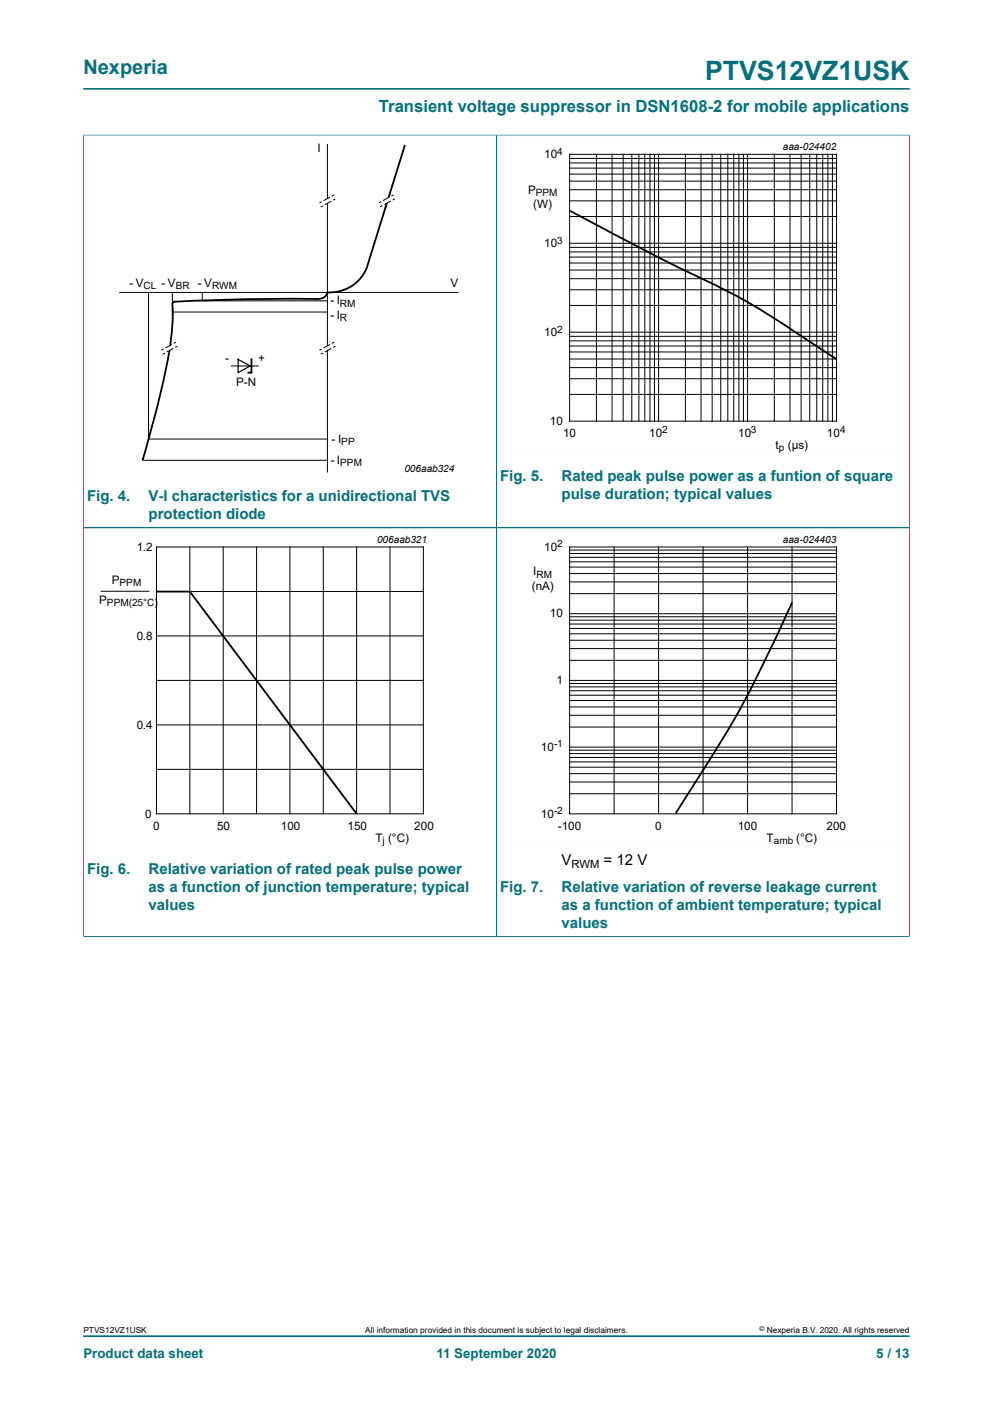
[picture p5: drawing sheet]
<svg xmlns="http://www.w3.org/2000/svg" width="210mm" height="297mm" viewBox="0 0 210 297" stroke-linecap="round" stroke-linejoin="round" font-family="sans-serif">
<path d="M17.6 18.8h174.8M17.6 28.5v83.1h87.4v-83h-87.4" fill="none" stroke="#036f7b" stroke-width=".21"/>
<path d="M48.9 77.4h5.7" fill="none" stroke="#000" stroke-width=".21"/>
<path d="M50.4 76l2.5 1.4-2.5 1.4z" fill="none" stroke="#000" stroke-width=".25"/>
<path d="M53.2 76v2.8h-.9" fill="none" stroke="#000" stroke-width=".38"/>
<path d="M25.2 61.9h71.7z" fill="#fff"/>
<path d="M25.2 61.9h71.7" fill="none" stroke="#000" stroke-width=".21"/>
<path d="M69.2 74.6v25.3z" fill="#fff"/>
<path d="M69.2 74.6v25.3" fill="none" stroke="#000" stroke-width=".21"/>
<path d="M69.2 45.3v29.3z" fill="#fff"/>
<path d="M69.2 45.3v29.3" fill="none" stroke="#000" stroke-width=".21"/>
<path d="M69.2 30.5v14.8z" fill="#fff"/>
<path d="M69.2 30.5v14.8M31.4 61.9v31h37.8M36.5 61.9v4.1h32.7M42.8 61.9v1.7h26.4M30.2 97.4h38.9" fill="none" stroke="#000" stroke-width=".21"/>
<path d="M85.6 30.6l-4.1 13.3M81.6 43.7l-4.1 13a8.5 8.5 0 0 1-8.3 5.2 2 2 0 0 1-2.1 1.3 356.2 356.2 0 0 0-30.5 .7l-.1 .2a56 56 0 0 1-2 16.8l-2 8-2.4 8.5" fill="none" stroke="#000" stroke-width=".38"/>
<path d="M67.5 42.9l3.2-1.7 .2 .9-3.1 1.7z" fill="#fff"/>
<path d="M68 42.7l-.4 .2M68.3 43.5l-.5 .3M69.8 41.7l-1.4 .7M70.1 42.6l-1.4 .7M70.7 41.2l-.5 .3M70.9 42.1l-.4 .2" fill="none" stroke="#000" stroke-width=".21"/>
<path d="M80.1 42.9l3.1-1.7 .3 .9-3.1 1.6z" fill="#fff"/>
<path d="M80.6 42.6l-.5 .3M80.9 43.5l-.5 .2M82.4 41.7l-1.4 .7M82.6 42.5l-1.3 .8M83.2 41.2l-.4 .3M83.5 42.1l-.5 .2" fill="none" stroke="#000" stroke-width=".21"/>
<path d="M67.6 74.1l3.1-1.7 .2 .8-3.1 1.7z" fill="#fff"/>
<path d="M68 73.8l-.4 .3M68.3 74.7l-.5 .2M69.8 72.9l-1.4 .7M70.1 73.7l-1.4 .8M70.7 72.4l-.5 .2M70.9 73.2l-.4 .3" fill="none" stroke="#000" stroke-width=".21"/>
<path d="M34.1 74.1l3.1-1.7 .3 .8-3.1 1.7z" fill="#fff"/>
<g fill="none" stroke="#000" stroke-width=".21">
<path d="M120.5 32.6h56.4v56.5h-56.4zM120.5 38.3h56.4M120.5 36.8h56.4M120.5 35.6h56.4M120.5 34.5h56.4M120.5 33.5h56.4M126.1 32.6v56.5M129.4 32.6v56.5M131.8 32.6v56.5M133.6 32.6v56.5M135.1 32.6v56.5M136.4 32.6v56.5"/>
<path d="M137.5 32.6v56.5M138.4 32.6v56.5M139.3 32.6v56.5M144.9 32.6v56.5M148.3 32.6v56.5M150.6 32.6v56.5M152.4 32.6v56.5M153.9 32.6v56.5M155.2 32.6v56.5M156.3 32.6v56.5M157.2 32.6v56.5M158.1 32.6v56.5"/>
<path d="M163.8 32.6v56.5M167.1 32.6v56.5M169.4 32.6v56.5M171.2 32.6v56.5M172.7 32.6v56.5M174 32.6v56.5M175.1 32.6v56.5M176 32.6v56.5M120.5 59h56.4M120.5 57.1h56.4M120.5 55.6h56.4M120.5 54.4h56.4"/>
<path d="M120.5 53.3h56.4M120.5 52.3h56.4M120.5 51.5h56.4M120.5 45.8h56.4M120.5 42.5h56.4M120.5 40.1h56.4M34.6 73.8l-.5 .3M34.9 74.7l-.5 .2M36.4 72.9l-1.4 .7M36.6 73.7l-1.3 .8M37.2 72.4l-.4 .2M37.5 73.2l-.5 .3"/>
<path d="M120.5 77.8h56.4M120.5 75.9h56.4M120.5 74.5h56.4M120.5 73.2h56.4M120.5 72.1h56.4M120.5 71.1h56.4M120.5 70.3h56.4M120.5 64.6h56.4M120.5 61.3h56.4M120.5 83.4h56.4M120.5 80.1h56.4M33.1 115.7h56.4v56.5h-56.4z"/>
<path d="M40.1 115.7v56.5M47.2 115.7v56.5M54.3 115.7v56.5M61.3 115.7v56.5M68.4 115.7v56.5M75.4 115.7v56.5M82.5 115.7v56.5M120.5 115.7h56.4v56.5h-56.4zM120.5 120h56.4M120.5 118.8h56.4M120.5 117.9h56.4M120.5 117.1h56.4"/>
<path d="M120.5 116.4h56.4M129.9 115.7v56.5M139.3 115.7v56.5M148.7 115.7v56.5M158.1 115.7v56.5M167.5 115.7v56.5M21.3 125.1h10.3M33.1 125.1h56.4M33.1 134.5h56.4M120.5 139.7h56.4M120.5 137.2h56.4M120.5 135.4h56.4"/>
<path d="M120.5 134.1h56.4M120.5 133h56.4M120.5 132h56.4M120.5 131.2h56.4M120.5 130.5h56.4M120.5 129.8h56.4M120.5 125.6h56.4M120.5 123.1h56.4M120.5 121.3h56.4M33.1 143.9h56.4M33.1 153.3h56.4M120.5 143.9h56.4"/>
<path d="M120.5 159.4h56.4M120.5 158.7h56.4M120.5 158h56.4M120.5 153.8h56.4M120.5 151.3h56.4M120.5 149.6h56.4M120.5 148.2h56.4M120.5 147.1h56.4M120.5 146.1h56.4M120.5 145.3h56.4M120.5 144.6h56.4M33.1 162.7h56.4"/>
<path d="M120.5 167.9h56.4M120.5 165.4h56.4M120.5 163.7h56.4M120.5 162.3h56.4M120.5 161.2h56.4M120.5 160.2h56.4"/>
</g>
<path d="M17.6 28.6v169.6M17.7 28.6h174.7M105 28.6v169.5M192.3 28.5v169.7M17.6 111.6h174.7M17.6 198.1h174.8M17.6 282.6h174.8" fill="none" stroke="#036f7b" stroke-width=".21"/>
<path d="M189.6 29.8h-81.8v66.3h81.8M189.6 112.9h-81.8v66.3h81.8" fill="none" stroke="#fefefe" stroke-width=".21"/>
<path d="M120.6 44.6l6.7 3.6a519.3 519.3 0 0 0 26.7 13.5 272.2 272.2 0 0 1 22.8 14.2M33.1 125.1h7l35.3 47.1M167.5 127.6l-3.3 7a217.7 217.7 0 0 1-17.9 32l-3.3 5.3" fill="none" stroke="#000" stroke-width=".38"/>
<path d="M20.4 112.9h81.8v66.3h-81.8z" fill="none" stroke="#fff" stroke-width=".21"/>
<text font-size="5.6" fill="#036f7b" x="149.1" y="16.8">PTVS12VZ1USK</text>
<text font-size="4.2" fill="#036f7b" x="17.6" y="15.6">Nexperia</text>
<text font-size="3.5" fill="#036f7b" x="80.1" y="23.7">Transient voltage suppressor in DSN1608-2 for mobile applications</text>
<g font-size="3.2" fill="#036f7b">
<text x="105.8" y="101.8">Fig. 5.</text>
<text x="118.8" y="101.8">Rated peak pulse power as a funtion of square</text>
<text x="18.4" y="106">Fig. 4.</text>
<text x="31.4" y="106">V-I characteristics for a unidirectional TVS</text>
<text x="118.8" y="105.6">pulse duration; typical values</text>
<text x="31.4" y="109.8">protection diode</text>
<text x="18.4" y="184.8">Fig. 6.</text>
<text x="31.4" y="184.8">Relative variation of rated peak pulse power</text>
<text x="31.4" y="188.6">as a function of junction temperature; typical</text>
<text x="105.8" y="188.6">Fig. 7.</text>
<text x="118.8" y="188.6">Relative variation of reverse leakage current</text>
<text x="31.4" y="192.4">values</text>
<text x="118.8" y="192.4">as a function of ambient temperature; typical</text>
<text x="118.8" y="196.2">values</text>
</g>
<g font-size="3.2">
<text x="118.8" y="183.1">V</text>
<text x="127.7" y="183.1">= 12 V</text>
</g>
<g font-size="2.8" fill="#036f7b">
<text x="17.6" y="287.2">Product data sheet</text>
<text x="92.3" y="287.2">11 September 2020</text>
<text x="185.3" y="287.2">5 / 13</text>
</g>
<g font-size="2.5">
<text x="67.1" y="32.2">I</text>
<text x="115.1" y="33.4">10</text>
<text x="111.7" y="41">P</text>
<text x="112.8" y="44">(W)</text>
<text x="115.1" y="52.3">10</text>
<text x="27.4" y="60.6">- V</text>
<text x="34.2" y="60.6">- V</text>
<text x="41.9" y="60.6">- V</text>
<text x="69.9" y="64.4">- I</text>
<text x="95.3" y="60.6">V</text>
<text x="69.9" y="67.4">- I</text>
<text x="115.1" y="71.1">10</text>
<text x="47.6" y="76.5">-</text>
<text x="54.6" y="76.5">+</text>
<text x="49.9" y="81.7">P-N</text>
<text x="116.3" y="89.9">10</text>
<text x="70.1" y="93.7">- I</text>
<text x="119.1" y="92.4">10</text>
<text x="137.3" y="92.4">10</text>
<text x="156.1" y="92.4">10</text>
<text x="164" y="95">t</text>
<text x="166.6" y="95">(µs)</text>
<text x="174.9" y="92.4">10</text>
<text x="69.9" y="98.2">- I</text>
<text x="28.9" y="116.5">1.2</text>
<text x="115.1" y="116.5">10</text>
<text x="23.6" y="123.5">P</text>
<text x="112.5" y="124.7">(nA)</text>
<text x="112.8" y="121.7">I</text>
<text x="21" y="127.8">P</text>
<text x="116.3" y="130.6">10</text>
<text x="28.9" y="135.3">0.8</text>
<text x="117.7" y="144.8">1</text>
<text x="28.9" y="154.1">0.4</text>
<text x="114.4" y="158.9">10</text>
<text x="30.7" y="173">0</text>
<text x="114.4" y="173">10</text>
<text x="32.4" y="175.5">0</text>
<text x="45.9" y="175.5">50</text>
<text x="59.4" y="175.5">100</text>
<text x="73.5" y="175.5">150</text>
<text x="79.4" y="178.1">T (°C)</text>
<text x="87.6" y="175.5">200</text>
<text x="118" y="175.5">-100</text>
<text x="138.6" y="175.5">0</text>
<text x="156" y="175.5">100</text>
<text x="162.1" y="178">T</text>
<text x="168.4" y="178">(°C)</text>
<text x="174.8" y="175.5">200</text>
</g>
<text font-size="2.4" x="120.9" y="183.7">RWM</text>
<g font-size="2.1">
<text x="117.9" y="32.8">4</text>
<text x="165.6" y="31.8">aaa-024402</text>
<text x="113.3" y="41.5">PPM</text>
<text x="117.9" y="51.5">3</text>
<text x="30.4" y="61.1">CL</text>
<text x="37.2" y="61.1">BR</text>
<text x="44.9" y="61.1">RWM</text>
<text x="71.9" y="64.9">RM</text>
<text x="71.9" y="67.9">R</text>
<text x="117.9" y="70.3">2</text>
<text x="72.2" y="94.2">PP</text>
<text x="140" y="91.7">2</text>
<text x="158.8" y="91.7">3</text>
<text x="164.7" y="95.5">p</text>
<text x="177.7" y="91.7">4</text>
<text x="72" y="98.6">PPM</text>
<text x="85.6" y="99.9">006aab324</text>
<text x="79.8" y="114.9">006aab321</text>
<text x="117.9" y="115.8">2</text>
<text x="165.6" y="114.9">aaa-024403</text>
<text x="25.3" y="124">PPM</text>
<text x="113.5" y="122.2">RM</text>
<text x="22.6" y="128.3">PPM(25°C)</text>
<text x="117.2" y="158.1">-1</text>
<text x="117.2" y="172.2">-2</text>
<text x="80.9" y="178.5">j</text>
<text x="163.6" y="178.6">amb</text>
</g>
<g font-size="1.8">
<text x="17.6" y="282">PTVS12VZ1USK</text>
<text x="77.2" y="282">All information provided in this document is subject to legal disclaimers.</text>
<text x="162.2" y="282">Nexperia B.V. 2020. All rights reserved</text>
</g>
<text font-size="1.4" x="160.6" y="281.6">©</text>
</svg>
